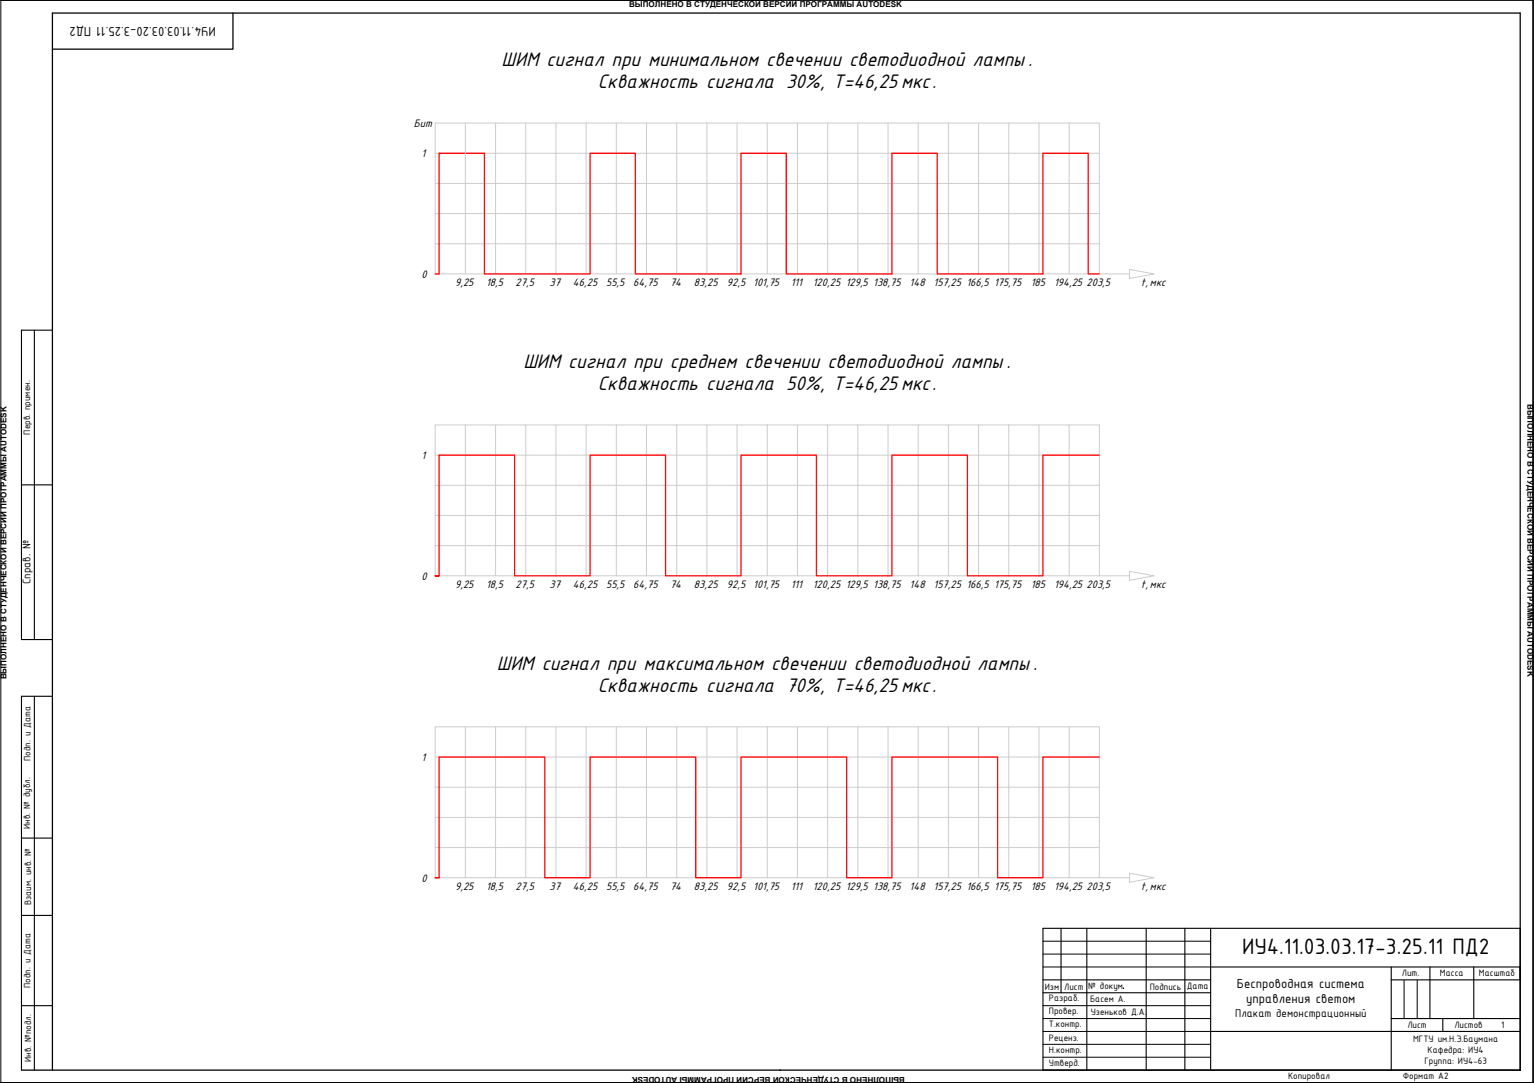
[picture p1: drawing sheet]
<svg xmlns="http://www.w3.org/2000/svg" width="841mm" height="594mm" viewBox="0 0 841 594" stroke-linecap="round" stroke-linejoin="round" font-family="sans-serif">
<!-- layer: border -->
<path d="M0 0h841v594h-841h841h-841h841h-841h841h-841zM0 0h841M841 0v594h-421M841 0v594M833 538v-8v8" fill="none" stroke="#000" stroke-width=".55"/>
<g fill="none" stroke="#ccc" stroke-width=".55">
<path d="M255 68v82M272 68v82M288 68v82M305 68v82M321 68v82M338 68v82M354 68v82M371 68v82M388 68v82M404 68v82M421 68v82M437 68v82"/>
<path d="M454 68v82M470 68v82M487 68v82M503 68v82M520 68v82M537 68v82M553 68v82M570 68v82M586 68v82M239 84h364M239 117h364M239 101h364"/>
<path d="M239 134h364M603 150v-82h-364v82h380M619 148l14 2-14 3zM255 233v83M272 233v83M288 233v83M305 233v83M321 233v83M338 233v83M354 233v83M371 233v83M388 233v83"/>
<path d="M404 233v83M421 233v83M437 233v83M454 233v83M470 233v83M487 233v83M503 233v83M520 233v83M537 233v83M553 233v83M570 233v83M586 233v83"/>
<path d="M239 250h364M239 266h364M239 299h364M239 283h364M603 316v-83h-364v83h380M619 313l14 3-14 2zM255 399v82M272 399v82M288 399v82M305 399v82M321 399v82M338 399v82"/>
<path d="M354 399v82M371 399v82M388 399v82M404 399v82M421 399v82M437 399v82M454 399v82M470 399v82M487 399v82M503 399v82M520 399v82M537 399v82"/>
<path d="M553 399v82M570 399v82M586 399v82M239 415h364M239 432h364M239 448h364M239 465h364M619 479l14 2-14 3zM603 481v-82h-364v82h380"/>
</g>
<!-- layer: border -->
<path d="M128 7v20h-99M833 509v78h-261M12 587h416M29 587v-580h804v580h-405" fill="none" stroke="#000" stroke-width=".7"/>
<circle cx="833" cy="587" r=".2" fill="#000" stroke="#000" stroke-width=".55"/>
<path d="M239 150h2v-66h25v66h58v-66h24v66h58v-66h25v66h58v-66h25v66h58v-66h25v66h6M603 250h-31v66h-42v-66h-41v66h-41v-66h-42v66h-41v-66h-41v66h-42v-66h-41v66h-2h2M603 415h-31v66h-25v-66h-58v66h-25v-66h-58v66h-25v-66h-57v66h-25v-66h-58v66h-2h2" fill="none" stroke="#f00" stroke-width=".7"/>
<g fill="none" stroke="#000" stroke-width=".6">
<path d="M19 181v170M29 181h-17v170h17M12 266h17M19 382v205M29 382h-17v205M12 460h17M12 502h17M582 509v36M596 509v78M628 509v78M650 509v78M664 509v78"/>
<path d="M833 509h-261v78M572 538h92M664 530h169M763 530v57M763 538h70M784 530v29M808 530v29M12 552h17M572 545h92M763 559h70M791 559v7M664 566h169"/>
</g>
<path d="M572 516h92M572 523h92M572 530h92M770 538v21M777 538v21M572 559h92M572 552h92M572 566h92M572 580h92M572 573h92" fill="none" stroke="#000" stroke-width=".55"/>
<text font-size="13.2" x="681" y="523">ИУ4.11.03.03.17-3.25.11 ПД2</text>
<g font-size="12">
<text x="275" y="36">ШИМ сигнал при минимальном свечении светодиодной лампы .</text>
<text x="328" y="48">Скважность сигнала 30%, T=46,25 мкс.</text>
<text x="287" y="202">ШИМ сигнал при среднем свечении светодиодной лампы .</text>
<text x="328" y="214">Скважность сигнала 50%, T=46,25 мкс.</text>
<text x="272" y="367">ШИМ сигнал при максимальном свечении светодиодной лампы .</text>
<text x="328" y="380">Скважность сигнала 70%, T=46,25 мкс.</text>
</g>
<g font-size="7.7">
<text x="118" y="15" transform="rotate(-180 118 15)">ИУ4.11.03.03.20-3.25.11 ПД2</text>
<text x="678" y="542">Беспроводная система</text>
<text x="683" y="550">управления светом</text>
</g>
<g font-size="6.6">
<text x="227" y="70">Бит</text>
<text x="231" y="86">1</text>
<text x="231" y="152">0</text>
<text x="250" y="157">9,25</text>
<text x="266" y="157">18,5</text>
<text x="283" y="157">27,5</text>
<text x="301" y="157">37</text>
<text x="314" y="157">46,25</text>
<text x="332" y="157">55,5</text>
<text x="347" y="157">64,75</text>
<text x="367" y="157">74</text>
<text x="380" y="157">83,25</text>
<text x="398" y="157">92,5</text>
<text x="413" y="157">101,75</text>
<text x="434" y="157">111</text>
<text x="446" y="157">120,25</text>
<text x="464" y="157">129,5</text>
<text x="479" y="157">138,75</text>
<text x="499" y="157">148</text>
<text x="512" y="157">157,25</text>
<text x="530" y="157">166,5</text>
<text x="545" y="157">175,75</text>
<text x="565" y="157">185</text>
<text x="578" y="157">194,25</text>
<text x="596" y="157">203,5</text>
<text x="625" y="157">t,мкс</text>
<text x="231" y="252">1</text>
<text x="231" y="318">0</text>
<text x="17" y="320" transform="rotate(-90 17 320)">Справ. №</text>
<text x="250" y="323">9,25</text>
<text x="266" y="323">18,5</text>
<text x="283" y="323">27,5</text>
<text x="301" y="323">37</text>
<text x="314" y="323">46,25</text>
<text x="332" y="323">55,5</text>
<text x="347" y="323">64,75</text>
<text x="367" y="323">74</text>
<text x="380" y="323">83,25</text>
<text x="398" y="323">92,5</text>
<text x="413" y="323">101,75</text>
<text x="434" y="323">111</text>
<text x="446" y="323">120,25</text>
<text x="464" y="323">129,5</text>
<text x="479" y="323">138,75</text>
<text x="499" y="323">148</text>
<text x="512" y="323">157,25</text>
<text x="530" y="323">166,5</text>
<text x="545" y="323">175,75</text>
<text x="565" y="323">185</text>
<text x="578" y="323">194,25</text>
<text x="596" y="323">203,5</text>
<text x="625" y="323">t,мкс</text>
<text x="231" y="417">1</text>
<text x="231" y="484">0</text>
<text x="250" y="488">9,25</text>
<text x="266" y="488">18,5</text>
<text x="283" y="488">27,5</text>
<text x="301" y="488">37</text>
<text x="314" y="488">46,25</text>
<text x="332" y="488">55,5</text>
<text x="347" y="488">64,75</text>
<text x="367" y="488">74</text>
<text x="380" y="488">83,25</text>
<text x="398" y="488">92,5</text>
<text x="413" y="488">101,75</text>
<text x="434" y="488">111</text>
<text x="446" y="488">120,25</text>
<text x="464" y="488">129,5</text>
<text x="479" y="488">138,75</text>
<text x="499" y="488">148</text>
<text x="512" y="488">157,25</text>
<text x="530" y="488">166,5</text>
<text x="545" y="488">175,75</text>
<text x="565" y="488">185</text>
<text x="578" y="488">194,25</text>
<text x="596" y="488">203,5</text>
<text x="625" y="488">t,мкс</text>
<text x="677" y="558">Плакат демонстрационный</text>
</g>
<g font-size="5.5">
<text x="17" y="238" transform="rotate(-90 17 238)">Перв. примен.</text>
<text x="17" y="417" transform="rotate(-90 17 417)">Подп. и Дата</text>
<text x="16" y="455" transform="rotate(-90 16 455)">Инв. № дубл.</text>
<text x="17" y="497" transform="rotate(-90 17 497)">Взаим. инв. №</text>
<text x="769" y="535">Лит.</text>
<text x="789" y="535">Масса</text>
<text x="811" y="535">Масштаб</text>
<text x="17" y="542" transform="rotate(-90 17 542)">Подп. и Дата</text>
<text x="573" y="543">Изм</text>
<text x="583" y="543">Лист</text>
<text x="597" y="542">№ докум</text>
<text x="630" y="543">Подпись</text>
<text x="651" y="543">Дата</text>
<text x="575" y="549">Разраб.</text>
<text x="598" y="550">Басем А.</text>
<text x="575" y="556">Провер.</text>
<text x="598" y="557">Узеньков Д.А.</text>
<text x="575" y="564">Т.контр.</text>
<text x="772" y="564">Лист</text>
<text x="797" y="564">Листов</text>
<text x="823" y="564">1</text>
<text x="575" y="571">Реценз.</text>
<text x="775" y="572">МГТУ им.Н.Э.Баумана</text>
<text x="575" y="577">Н.контр.</text>
<text x="783" y="578">Кафедра: ИУ4</text>
<text x="17" y="582" transform="rotate(-90 17 582)">Инв. №подл.</text>
<text x="575" y="585">Утверд.</text>
<text x="781" y="584">Группа: ИУ4-63</text>
<text x="706" y="592">Копировал</text>
<text x="769" y="592">Формат А2</text>
</g>
<g font-size="4.4">
<text x="345" y="4">ВЫПОЛНЕНО В СТУДЕНЧЕСКОЙ ВЕРСИИ ПРОГРАММЫ AUTODESK</text>
<text x="838" y="221" transform="rotate(90 838 221)">ВЫПОЛНЕНО В СТУДЕНЧЕСКОЙ ВЕРСИИ ПРОГРАММЫ AUTODESK</text>
<text x="3" y="373" transform="rotate(-90 3 373)">ВЫПОЛНЕНО В СТУДЕНЧЕСКОЙ ВЕРСИИ ПРОГРАММЫ AUTODESK</text>
<text x="496" y="591" transform="rotate(-180 496 591)">ВЫПОЛНЕНО В СТУДЕНЧЕСКОЙ ВЕРСИИ ПРОГРАММЫ AUTODESK</text>
</g>
<text font-size="3.1" x="615" y="544">.</text>
</svg>
